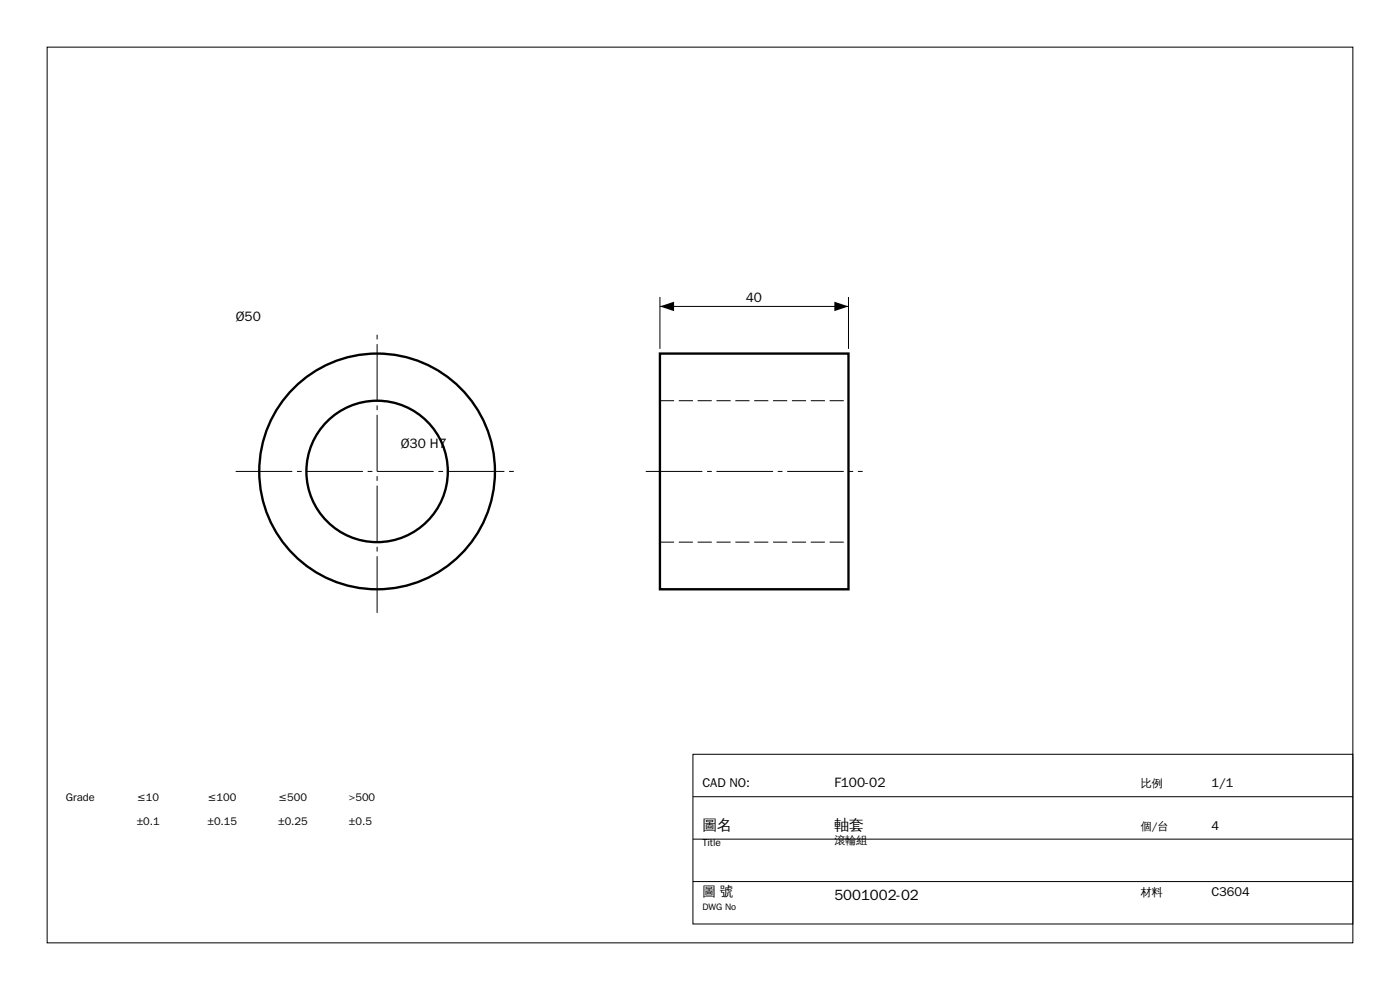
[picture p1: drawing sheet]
<svg xmlns="http://www.w3.org/2000/svg" width="297mm" height="210mm" viewBox="0 0 297 210" stroke-linecap="round" stroke-linejoin="round" font-family="sans-serif">
<path d="M10 10h277v190h-277zM140 63v11M140 65h40M180 63v11M147 160h140v36h-140zM147 178h140M147 169h140M147 187h140" fill="none" stroke="#000" stroke-width=".21"/>
<g fill="none" stroke="#000" stroke-width=".5">
<path d="M140 75h40v50h-40z"/>
<circle cx="80" cy="100" r="25"/>
<circle cx="80" cy="100" r="15"/>
</g>
<path d="M50 100h60M137 100h46M80 130v-60" fill="none" stroke="#000" stroke-width=".21" stroke-dasharray="12 1 1 1" stroke-linecap="butt"/>
<path d="M140 85h40M140 115h40" fill="none" stroke="#000" stroke-width=".21" stroke-dasharray="3 1" stroke-linecap="butt"/>
<path d="M140 65l3-1v2zM177 64l3 1-3 1z" fill="#000"/>
<g font-size="3.2">
<text x="149" y="176">圖名</text>
<text x="177" y="176">軸套</text>
<text x="177" y="191">5001002-02</text>
</g>
<g font-size="2.9">
<text x="158.2" y="64">40</text>
<text x="50" y="68">Ø50</text>
<text x="85" y="95">Ø30 H7</text>
<text x="177" y="167">F100-02</text>
<text x="149" y="190">圖 號</text>
</g>
<g font-size="2.7">
<text x="149" y="167">CAD NO:</text>
<text x="257" y="167">1/1</text>
<text x="257" y="176">4</text>
<text x="257" y="190">C3604</text>
</g>
<g font-size="2.3">
<text x="242" y="167">比例</text>
<text x="14" y="170">Grade</text>
<text x="29" y="170">≤10</text>
<text x="44" y="170">≤100</text>
<text x="59" y="170">≤500</text>
<text x="74" y="170">&gt;500</text>
<text x="29" y="175">±0.1</text>
<text x="44" y="175">±0.15</text>
<text x="59" y="175">±0.25</text>
<text x="74" y="175">±0.5</text>
<text x="177" y="179">滾輪組</text>
<text x="242" y="176">個/台</text>
<text x="242" y="190">材料</text>
</g>
<text font-size="2.2" x="149" y="179.5">Title</text>
<text font-size="2" x="149" y="193">DWG No</text>
</svg>
